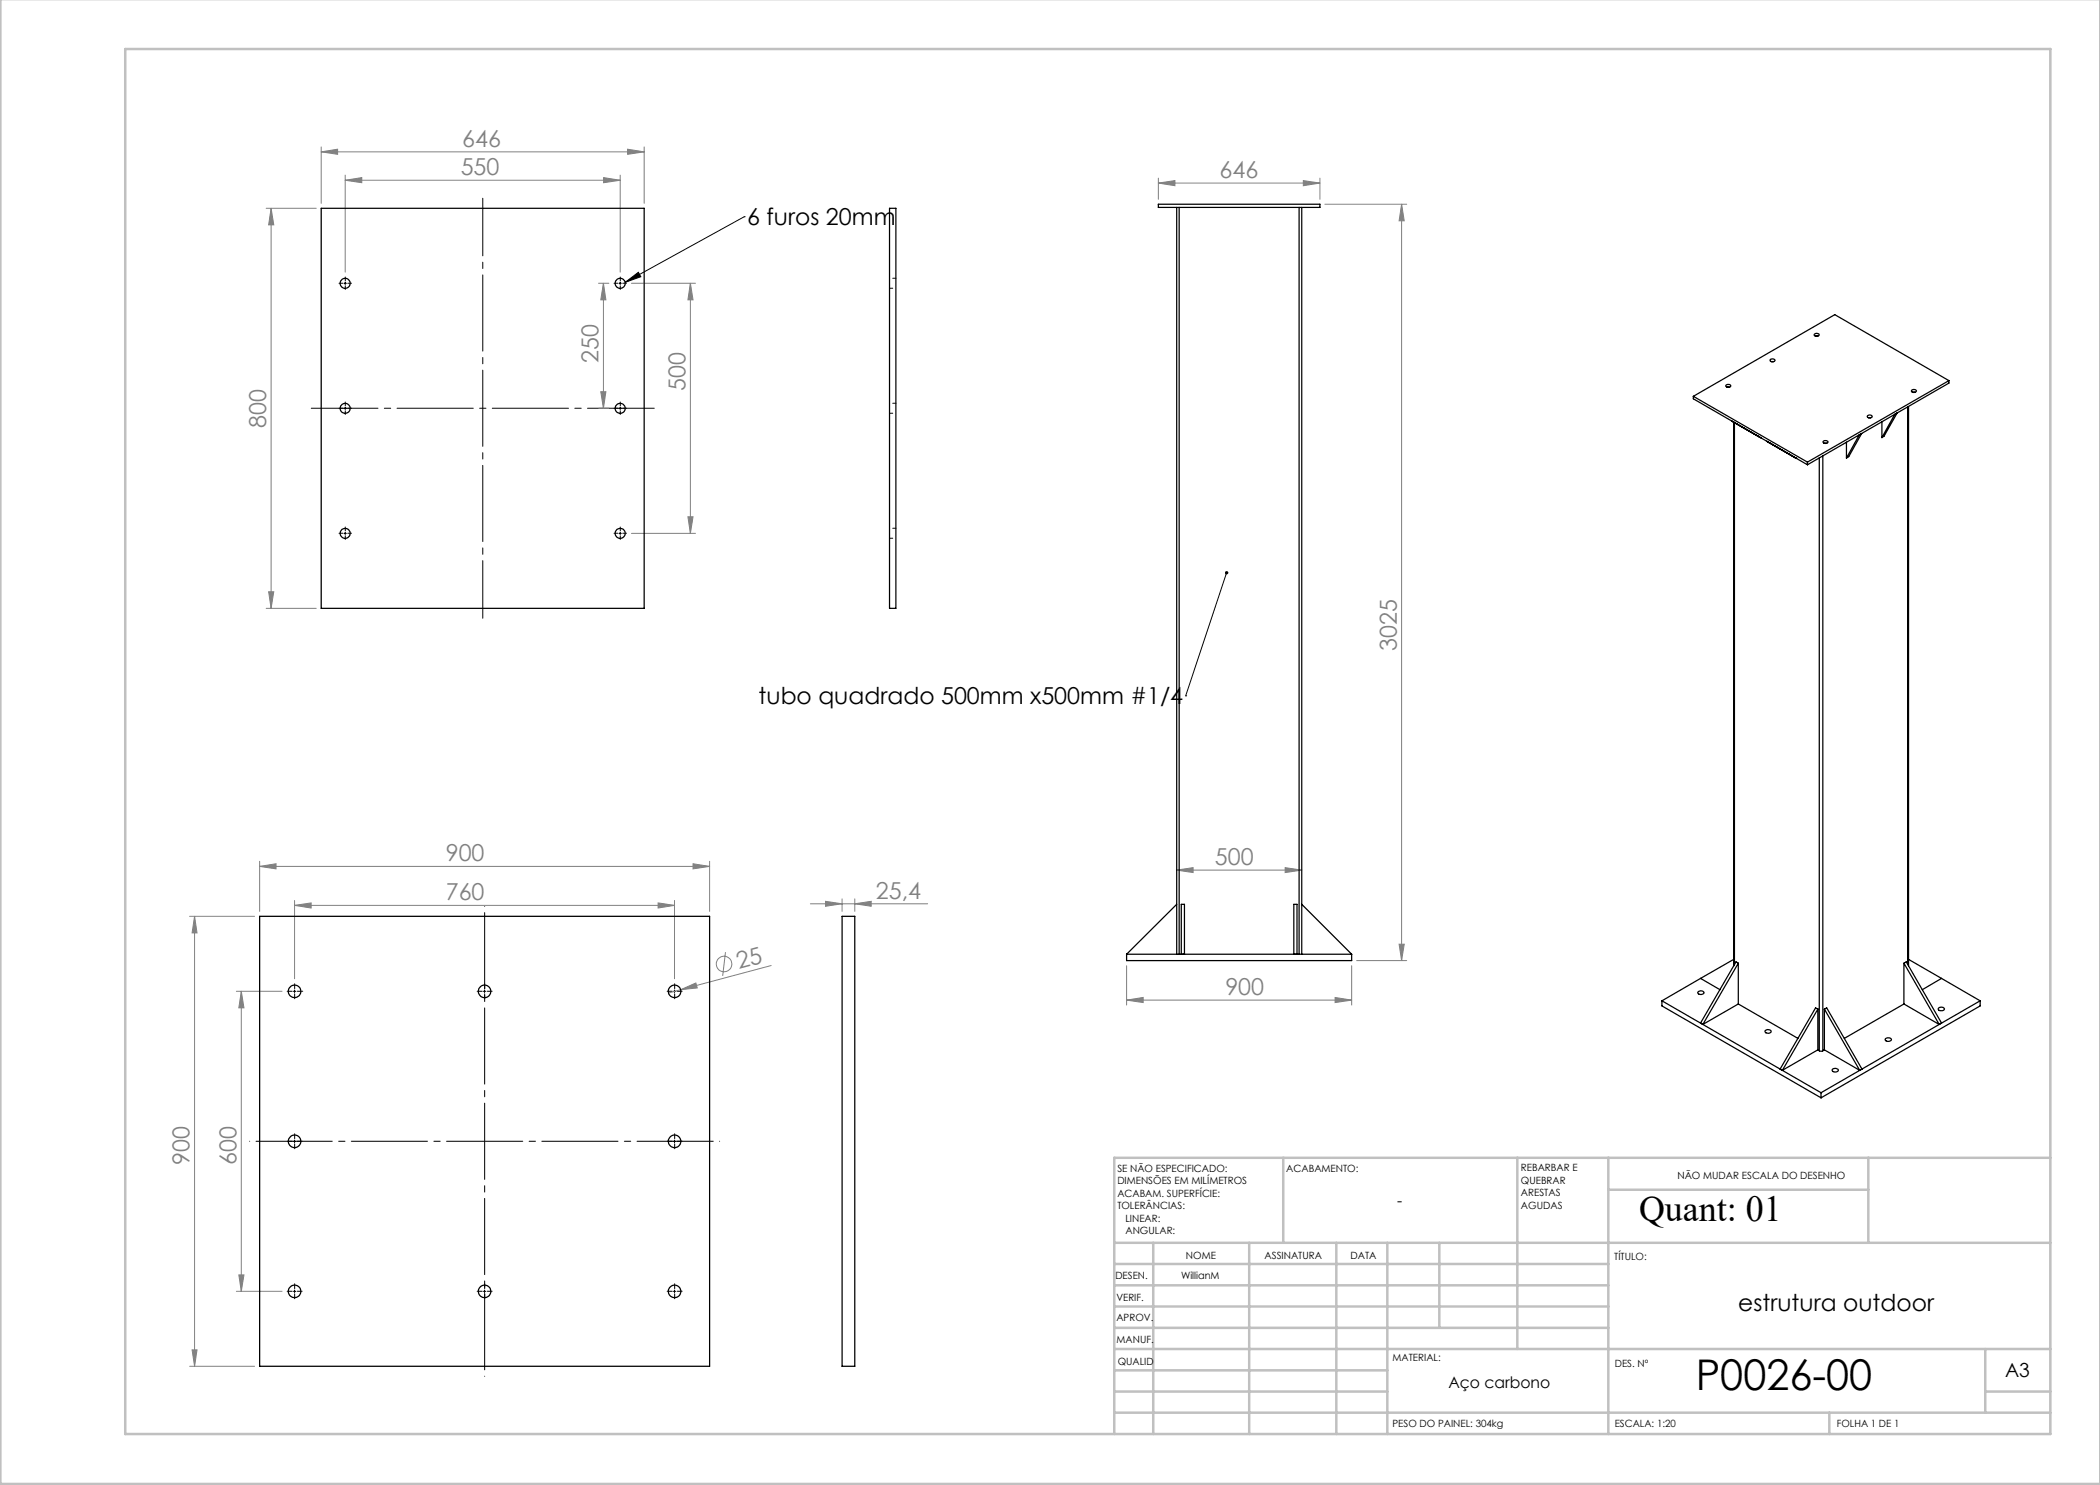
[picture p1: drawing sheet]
<svg xmlns="http://www.w3.org/2000/svg" width="420mm" height="297mm" viewBox="0 0 420 297" stroke-linecap="round" stroke-linejoin="round" font-family="sans-serif">
<g fill="none" stroke="#c0c0c0" stroke-width=".5">
<path d="M.1 -.1v296.9h419.9M25 9.8h385.1v277h-385.1zM256.6 231.6v17M303.5 231.6v38.2M321.7 231.6v55.2M321.7 237.9h52M373.7 231.6v17M410.1 231.6h-187.3v55.2M222.8 248.6h187.3M222.8 257.1h98.9M222.8 252.8h98.9M230.6 248.6v38.2"/>
<path d="M249.8 248.6v38.2M267.3 248.6v38.2M277.5 248.6v38.2M287.9 248.6v17M222.8 265.6h98.9M222.8 261.3h98.9M222.8 278.3h54.7M222.8 274.1h54.7M222.8 269.8h187.3M397.1 278.3h13M397.1 269.8v12.7M222.8 282.5h187.3"/>
<path d="M365.9 282.5v4.3"/>
</g>
<g fill="none" stroke="#808080" stroke-width=".2">
<path d="M64.2 30.4l3.3-.6v1.1zM64.2 29.4v11.3M64.2 30.4h64.6M69 36.1l3.4-.6v1zM69 35v19.4M69 36.1h55M120.7 35.5l3.3 .6-3.3 .4zM124 35v19.4M125.5 29.8l3.3 .6-3.3 .5zM128.8 29.4v11.3M231.7 36.6l3.3-.5v1zM231.7 35.6v4.3"/>
<path d="M231.7 36.6h32.3M260.7 36.1l3.3 .5-3.3 .5zM264 35.6v4.3M53.2 41.7h10.1M54.2 41.7l.6 3.3h-1.1zM54.2 41.7v80M119.7 56.7h2.1M120.7 56.7l.5 3.3h-1zM120.7 56.7v25M126.3 56.7h12.8M138.1 56.7l.5 3.3h-1zM138.1 56.7v50"/>
<path d="M265 40.8h16.3M280.3 40.8v151.3M280.3 40.8l.5 3.4h-1zM120.2 78.3h1l-.5 3.4zM119.7 81.7h2.1M53.7 118.4h1.1l-.6 3.3zM126.3 106.7h12.8M137.6 103.4h1l-.5 3.3zM53.2 121.7h10.1M51.9 173.3l3.3-.5v1zM51.9 172.3v10M51.9 173.3h90"/>
<path d="M138.6 172.8l3.3 .5-3.3 .5zM141.9 172.3v10M168.4 179.8v2.5M171 179.8v2.5M235.3 174l3.3-.5v1zM235.3 174h25M257 173.5l3.3 .5-3.3 .5zM37.9 183.3h13M38.9 183.3l.5 3.3h-1zM38.9 183.3v90M47.3 198.3h9.1M48.3 198.3l.5 3.3h-1z"/>
<path d="M48.3 198.3v60M58.9 181.1l3.3-.5v1zM58.9 180.1v15.7M58.9 181.1h76M131.6 180.6l3.3 .5-3.3 .5zM134.9 180.1v15.7M136.1 197.9l3.1-1.3 .3 1zM136.1 197.9l-2.4 .7M145.1 190.4l-.6 4.8M154.2 193.1l-18.1 4.8M162.1 180.8h23.4M165.1 180.3l3.3 .5-3.3 .5z"/>
<path d="M171 180.8l3.2-.5v1zM225.3 193.1v7.9M267 199.5l3.3 .5-3.3 .5zM270.3 193.1v7.9M271.3 192.1h10M279.8 188.8h1l-.5 3.3zM225.3 200l3.3-.5v1zM225.3 200h45M47.3 258.3h9.1M47.8 255h1l-.5 3.3zM37.9 273.3h13M38.4 270h1l-.5 3.3z"/>
<circle cx="144.8" cy="192.8" r="1.55"/>
</g>
<g fill="none" stroke="#000" stroke-width=".2">
<path d="M68.8 56.7h.5M69 56.4v.5M123.8 56.7h.5M124 56.4v.5M125 56.5l2.7-2 .5 .8zM148.8 43.4h.1M148.8 43.4l-23.8 13.1M68.8 81.7h.5M69 81.4v.5M123.8 81.7h.5M124 81.4v.5M68.8 106.7h.5"/>
<path d="M69 106.4v.5M123.8 106.7h.5M124 106.4v.5M245.3 114.5l-8.2 24.7M237.1 139.2h.1M58.7 198.3h.5M58.9 198v.5M96.7 198.3h.5M96.9 198v.5M134.7 198.3h.4M134.9 198v.5M58.7 228.3h.5"/>
<path d="M58.9 228v.5M134.7 228.3h.4M134.9 228v.5M58.7 258.3h.5M58.9 258v.5M96.7 258.3h.5M96.9 258v.5M134.7 258.3h.4M134.9 258v.5"/>
</g>
<path d="M96.6 39.6v84" fill="none" stroke="#000" stroke-width=".2" stroke-dasharray="15.2 1.3 1.3 1.3" stroke-dashoffset="3.7"/>
<path d="M130.9 81.6h-68.6" fill="none" stroke="#000" stroke-width=".2" stroke-dasharray="15.2 1.3 1.3 1.3" stroke-dashoffset="1.9"/>
<g fill="none" stroke="#000" stroke-width=".2" stroke-dasharray="15.2 1.3 1.3 1.3">
<path d="M68.6 56.6h-.8M69.1 56.1v-.7M69.1 57.1v.8M69.6 56.6h.7M123.6 56.6h-.8M124.1 56.1v-.7M124.1 57.1v.8M124.6 56.6h.7M68.6 81.6h-.8M69.1 81.1v-.7M69.1 82.1v.8M69.6 81.6h.7"/>
<path d="M123.6 81.6h-.8M124.1 81.1v-.7M124.1 82.1v.8M124.6 81.6h.7M68.6 106.6h-.8M69.1 106.1v-.7M69.1 107.1v.8M69.6 106.6h.7M123.6 106.6h-.8M124.1 106.1v-.7M124.1 107.1v.8M124.6 106.6h.7"/>
<path d="M58.4 198.3h-1M58.9 197.8v-1M58.9 198.8v1M59.4 198.3h1.2M96.4 198.3h-1M96.9 197.8v-1M96.9 198.8v1M97.4 198.3h1M134.4 198.3h-1M134.9 197.8v-1M134.9 198.8v1M135.4 198.3h1"/>
<path d="M58.4 228.3h-1M58.9 227.8v-1M58.9 228.8v1M59.4 228.3h1M134.4 228.3h-1M134.9 227.8v-1M134.9 228.8v1M135.4 228.3h1M58.4 258.3h-1M58.9 257.8v-1M58.9 258.8v1M59.4 258.3h1"/>
<path d="M96.4 258.3h-1M96.9 257.8v-1M96.9 258.8v1M97.4 258.3h1M134.4 258.3h-1M134.9 257.8v-1M134.9 258.8v1M135.4 258.3h1"/>
</g>
<path d="M143.9 228.3h-94M96.9 275.3v-94" fill="none" stroke="#000" stroke-width=".2" stroke-dasharray="15.2 1.3 1.3 1.3" stroke-dashoffset="-1.3"/>
<path d="M125 56.5l2.7-2 .5 .8zM245.1 114.3a.34 .34 0 0 0 0 .5 .34 .34 0 0 0 .5-.1 .34 .34 0 0 0-.2-.5l-.1 .3 .1-.3z" fill="#000"/>
<g fill="#808080">
<path d="M136.1 197.9l3.1-1.3 .3 1z"/>
<path d="M69 36.1l3.4-.6v1zM120.7 35.5l3.3 .6-3.3 .4zM58.9 181.1l3.3-.5v1zM131.6 180.6l3.3 .5-3.3 .5zM165.1 180.3l3.3 .5-3.3 .5zM171 180.8l3.2-.5v1zM235.3 174l3.3-.5v1zM257 173.5l3.3 .5-3.3 .5zM225.3 200l3.3-.5v1zM267 199.5l3.3 .5-3.3 .5zM231.7 36.6l3.3-.5v1zM260.7 36.1l3.3 .5-3.3 .5z"/>
<path d="M53.7 118.4h1.1l-.6 3.3zM54.2 41.7l.6 3.3h-1.1zM137.6 103.4h1l-.5 3.3zM138.1 56.7l.5 3.3h-1zM279.8 188.8h1l-.5 3.3zM280.3 40.8l.5 3.4h-1z"/>
<path d="M120.7 56.7l.5 3.3h-1zM120.2 78.3h1l-.5 3.4zM38.9 183.3l.5 3.3h-1zM38.4 270h1l-.5 3.3zM48.3 198.3l.5 3.3h-1zM47.8 255h1l-.5 3.3z"/>
<path d="M64.2 30.4l3.3-.6v1.1zM125.5 29.8l3.3 .6-3.3 .5zM51.9 173.3l3.3-.5v1zM138.6 172.8l3.3 .5-3.3 .5z"/>
</g>
<g fill="none" stroke="#000" stroke-width=".25">
<path d="M64.2 41.7h64.6v80h-64.6zM177.9 41.7h1.3v80h-1.3zM231.7 40.8h32.3v.7h-32.3zM235.3 41.5v149.3M235.8 41.5v149.3M259.8 41.5v149.3M260.3 41.5v149.3M338.7 79.3l22.8 13.1M338.7 79.3v.5l22.8 13.2M345.2 77a.47 .47 0 0 1 .6-.2 .47 .47 0 0 1 .3 .6 .48 .48 0 0 1-.6 .1 .48 .48 0 0 1-.3-.5zM345.4 77.4h.5M354 72a.54 .54 0 0 1 .5-.2 .54 .54 0 0 1 .5 .3 .53 .53 0 0 1-.6 .3 .53 .53 0 0 1-.4-.4z"/>
<path d="M354.3 72.3h.4M362.9 66.8a.49 .49 0 0 1 .5-.2 .49 .49 0 0 1 .4 .5 .52 .52 0 0 1-.6 .2 .52 .52 0 0 1-.3-.5zM363.1 67.2h.5M382.3 78a.49 .49 0 0 1 .6-.1 .49 .49 0 0 1 .3 .4 .52 .52 0 0 1-.5 .2 .52 .52 0 0 1-.4-.4zM382.6 78.5h.4M389.8 76.1l-22.8-13.2-28.3 16.4M389.8 76.1l-28.3 16.3M389.8 76.1v.5l-28.3 16.4M346.7 84.5v108.7M346.8 84.5l-.5-.3 5.8 3.3M346.9 84.5v108.4M352.1 87.5h.1"/>
<path d="M353.4 88.3l5.7 3.3M358.7 91.3l.4 .3M359.1 91.6h.1M361.5 92.4v.6M363.9 91.6v118.5M364.6 91.2v118.9M364.6 88.3a.51 .51 0 0 1 .5-.2 .51 .51 0 0 1 .4 .4l-.5 .2-.3-.1zM364.9 88.6h.4M369.3 88.4v3.2M371.9 87l.4-.3-2.6 4.6-.4 .3zM373.6 83.1a.43 .43 0 0 1 .5-.2 .43 .43 0 0 1 .2 .6 .45 .45 0 0 1-.5 .1 .45 .45 0 0 1-.3-.5zM373.7 83.6h.5"/>
<path d="M376.4 84.4v3.1M379 82.9l.4-.3-2.6 4.6-.4 .3zM381.5 81.4v111.5M381.7 81.3v111.9M51.9 183.3h90v90h-90zM168.4 183.3h2.6v90h-2.6zM225.3 190.8v1.3h45v-1.3M225.3 190.8h45M235.3 180.9l-10 9.9M236.3 190.8v-9.9h.6v9.9M258.8 190.8v-9.9h.6v9.9M260.3 180.9l10 9.9"/>
<path d="M339.7 198.3a.67 .67 0 0 1 1.1 .3 .67 .67 0 0 1-.7 .3 .67 .67 0 0 1-.5-.5zM340.1 195.7l-7.7 4.5M340.1 195.7l3.9 2.2M346.7 191.9l-6.6 3.8M347.7 192.6l-7.1 12.3M347.7 192.6v8.2M347.7 192.6l-.5-.2-7.1 12.2 .5 .3M380.8 192.6l.4-.2 7.1 12.2-.5 .3M380.8 192.6l7 12.3M380.8 192.6v8.2M381.7 191.9l14.3 8.3M388.3 195.7l-3.8 2.2"/>
<path d="M332.4 200.2l31.8 18.3M332.4 200.2v1l31.8 18.4M347.7 200.8l11.9 6.9M347.7 200.8l-7.1 4.1M353 206.2a.68 .68 0 0 1 .7-.3 .68 .68 0 0 1 .5 .5 .69 .69 0 0 1-1.2-.2zM363.6 210l.3 .1M363.6 210l-7.1 4.1M363.6 201.8l-7.1 12.3M363.6 201.8v8.2M363.6 201.8l-.5-.2-7.1 12.2 .5 .3M363.9 210.1l.2 .2 .5-.2M364.2 218.5v1.1"/>
<path d="M364.9 210l-.3 .1M364.9 201.8l.4-.2 7.1 12.2-.5 .3M364.9 201.8l7 12.3M364.9 201.8v8.2M364.9 210l7 4.1M366.6 213.8l.1-.1a.55 .55 0 0 1 .6 0 .55 .55 0 0 1 .3 .5 .63 .63 0 0 1-.7 .2 .63 .63 0 0 1-.4-.5zM377.1 207.7a.67 .67 0 0 1 1.1 .3 .67 .67 0 0 1-.6 .3 .67 .67 0 0 1-.6-.5zM380.8 200.8l-11.9 6.9M380.8 200.8l7 4.1M387.7 201.6a.69 .69 0 0 1 1.2 .3 .68 .68 0 0 1-1.2-.2zM396 200.2l-31.8 18.3M396 200.2v1l-31.8 18.4"/>
<circle cx="69" cy="56.7" r="1"/>
<circle cx="124" cy="56.7" r="1.01"/>
<circle cx="69" cy="81.7" r=".99"/>
<circle cx="124" cy="81.6" r="1"/>
<circle cx="69" cy="106.7" r=".99"/>
<circle cx="124" cy="106.7" r="1"/>
<circle cx="58.9" cy="198.3" r="1.27"/>
<circle cx="96.9" cy="198.3" r="1.24"/>
<circle cx="134.9" cy="198.3" r="1.26"/>
<circle cx="58.9" cy="228.3" r="1.25"/>
<circle cx="134.9" cy="228.3" r="1.24"/>
<circle cx="58.9" cy="258.3" r="1.27"/>
<circle cx="96.9" cy="258.3" r="1.26"/>
<circle cx="134.9" cy="258.3" r="1.26"/>
</g>
<path d="M177.9 57.6h1.3M179.2 55.6h-1.3M177.9 82.6h1.3M179.2 80.6h-1.3M177.9 107.6h1.3M179.2 105.6h-1.3" fill="none" stroke="#000" stroke-width=".2" stroke-dasharray="1.3 .6" stroke-dashoffset=".6"/>
<text font-size="8.5" x="339.1" y="278">P0026-00</text>
<text font-size="7.3" x="327.8" y="244.2">Quant: 01</text>
<g font-size="4.7" fill="#808080">
<text x="92.4" y="29.3">646</text>
<text x="92.1" y="35">550</text>
<text x="243.9" y="35.6">646</text>
<text x="119.7" y="72.7" transform="rotate(-90 119.7 72.7)">250</text>
<text x="137.1" y="78.2" transform="rotate(-90 137.1 78.2)">500</text>
<text x="53.2" y="85.5" transform="rotate(-90 53.2 85.5)">800</text>
<text x="279.3" y="130.2" transform="rotate(-90 279.3 130.2)">3025</text>
<text x="89.2" y="172.2">900</text>
<text x="243" y="173">500</text>
<text x="175.2" y="179.7">25,4</text>
<text x="89.2" y="180.1">760</text>
<text x="147.7" y="193.8" transform="rotate(-15 147.7 193.8)">25</text>
<text x="245.1" y="199">900</text>
<text x="37.9" y="233.1" transform="rotate(-90 37.9 233.1)">900</text>
<text x="47.3" y="233.1" transform="rotate(-90 47.3 233.1)">600</text>
</g>
<g font-size="4.7">
<text x="149.4" y="45">6 furos 20mm</text>
<text x="151.7" y="140.8">tubo quadrado 500mm x500mm #1/4</text>
<text x="347.7" y="262.1">estrutura outdoor</text>
</g>
<text font-size="3.9" x="401" y="275.4">A3</text>
<g font-size="3.2">
<text x="279.4" y="241.2">-</text>
<text x="289.7" y="277.7">Aço carbono</text>
</g>
<g font-size="2">
<text x="223.5" y="234.4">SE NÃO ESPECIFICADO:</text>
<text x="223.5" y="236.9">DIMENSÕES EM MILÍMETROS</text>
<text x="223.5" y="239.4">ACABAM. SUPERFÍCIE:</text>
<text x="257.2" y="234.4">ACABAMENTO:</text>
<text x="304.2" y="234.3">REBARBAR E</text>
<text x="304.2" y="236.8">QUEBRAR</text>
<text x="304.2" y="239.3">ARESTAS</text>
<text x="335.5" y="235.8">NÃO MUDAR ESCALA DO DESENHO</text>
<text x="223.5" y="241.9">TOLERÂNCIAS:</text>
<text x="225.1" y="244.4">LINEAR:</text>
<text x="304.2" y="241.8">AGUDAS</text>
<text x="225.1" y="246.9">ANGULAR:</text>
<text x="237.2" y="251.8">NOME</text>
<text x="252.9" y="251.7">ASSINATURA</text>
<text x="270.1" y="251.7">DATA</text>
<text x="223.1" y="255.9">DESEN.</text>
<text x="236.2" y="255.9">WillianM</text>
<text x="322.8" y="252">TÍTULO:</text>
<text x="223.3" y="260.1">VERIF.</text>
<text x="223.3" y="264.2">APROV.</text>
<text x="223.3" y="268.6">MANUF.</text>
<text x="223.5" y="272.9">QUALID</text>
<text x="278.5" y="272.3">MATERIAL:</text>
<text x="323" y="273.4">DES. Nº</text>
<text x="278.5" y="285.3">PESO DO PAINEL: 304kg</text>
<text x="323" y="285.4">ESCALA: 1:20</text>
<text x="367.4" y="285.4">FOLHA 1 DE 1</text>
</g>
</svg>
